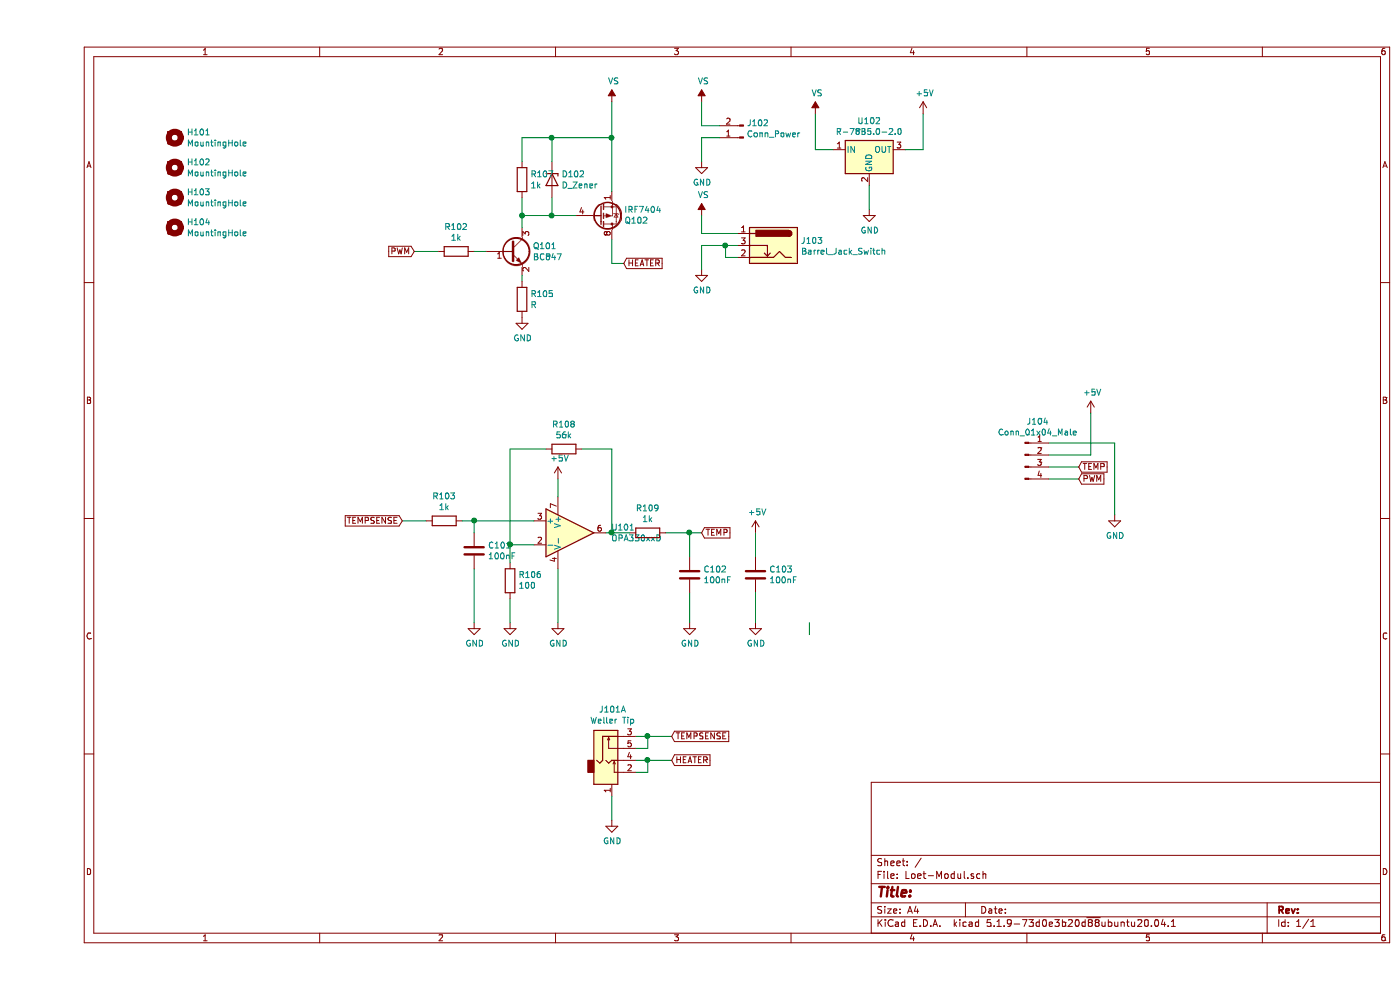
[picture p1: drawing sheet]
EESchema Schematic File Version 4
EELAYER 30 0
EELAYER END
$Descr A4 11693 8268
encoding utf-8
Sheet 1 1
Title ""
Date ""
Rev ""
Comp ""
Comment1 ""
Comment2 ""
Comment3 ""
Comment4 ""
$EndDescr
$Comp
L Connector:Conn_01x02_Male J102
U 1 1
P 5900 1150
F 0 "J102" H 5872 1032 50  0000 R CNN
F 1 "Conn_Power" H 5872 1123 50  0000 R CNN
F 2 "TerminalBlock:TerminalBlock_bornier-2_P5.08mm" H 5900 1150 50  0001 C CNN
F 3 "~" H 5900 1150 50  0001 C CNN
	1    5900 1150
	-1   0    0    1   
$EndComp
$Comp
L power:GND #PWR0112
U 1 1
P 5550 1350
F 0 "#PWR0112" H 5550 1100 50  0001 C CNN
F 1 "GND" H 5555 1177 50  0000 C CNN
F 2 "" H 5550 1350 50  0001 C CNN
F 3 "" H 5550 1350 50  0001 C CNN
	1    5550 1350
	1    0    0    -1  
$EndComp
$Comp
L power:VS #PWR0111
U 1 1
P 5550 850
F 0 "#PWR0111" H 5350 700 50  0001 C CNN
F 1 "VS" H 5565 1023 50  0000 C CNN
F 2 "" H 5550 850 50  0001 C CNN
F 3 "" H 5550 850 50  0001 C CNN
	1    5550 850 
	1    0    0    -1  
$EndComp
Wire Wire Line
	5700 1150 5550 1150
Wire Wire Line
	5550 1150 5550 1350
Wire Wire Line
	5700 1050 5550 1050
Wire Wire Line
	5550 1050 5550 850 
$Comp
L Device:R R102
U 1 1
P 3500 2100
F 0 "R102" V 3293 2100 50  0000 C CNN
F 1 "1k" V 3384 2100 50  0000 C CNN
F 2 "Resistor_SMD:R_0805_2012Metric" V 3430 2100 50  0001 C CNN
F 3 "~" H 3500 2100 50  0001 C CNN
	1    3500 2100
	0    1    1    0   
$EndComp
$Comp
L Device:R R107
U 1 1
P 4050 1500
F 0 "R107" H 4120 1546 50  0000 L CNN
F 1 "1k" H 4120 1455 50  0000 L CNN
F 2 "Resistor_SMD:R_0805_2012Metric" V 3980 1500 50  0001 C CNN
F 3 "~" H 4050 1500 50  0001 C CNN
	1    4050 1500
	1    0    0    -1  
$EndComp
Text GLabel 3150 2100 0    50   Input ~ 0
PWM
Wire Wire Line
	3150 2100 3350 2100
Wire Wire Line
	4050 1900 4050 1800
Wire Wire Line
	4300 1150 4800 1150
Connection ~ 4800 1150
Wire Wire Line
	4800 1150 4800 1600
$Comp
L power:GND #PWR0105
U 1 1
P 4050 2650
F 0 "#PWR0105" H 4050 2400 50  0001 C CNN
F 1 "GND" H 4055 2477 50  0000 C CNN
F 2 "" H 4050 2650 50  0001 C CNN
F 3 "" H 4050 2650 50  0001 C CNN
	1    4050 2650
	1    0    0    -1  
$EndComp
Wire Wire Line
	4050 1800 4300 1800
Wire Wire Line
	4300 1150 4300 1350
Wire Wire Line
	4300 1650 4300 1800
Connection ~ 4300 1800
Wire Wire Line
	4300 1800 4500 1800
$Comp
L Amplifier_Operational:OPA330xxD U101
U 1 1
P 4450 4450
F 0 "U101" H 4794 4496 50  0000 L CNN
F 1 "OPA330xxD" H 4794 4405 50  0000 L CNN
F 2 "Package_SO:SOIC-8_3.9x4.9mm_P1.27mm" H 4350 4250 50  0001 L CNN
F 3 "http://www.ti.com/lit/ds/symlink/opa330.pdf" H 4600 4600 50  0001 C CNN
	1    4450 4450
	1    0    0    -1  
$EndComp
$Comp
L Device:R R109
U 1 1
P 5100 4450
F 0 "R109" V 4893 4450 50  0000 C CNN
F 1 "1k" V 4984 4450 50  0000 C CNN
F 2 "Resistor_SMD:R_0805_2012Metric" V 5030 4450 50  0001 C CNN
F 3 "~" H 5100 4450 50  0001 C CNN
	1    5100 4450
	0    1    1    0   
$EndComp
$Comp
L Device:R R108
U 1 1
P 4400 3750
F 0 "R108" V 4193 3750 50  0000 C CNN
F 1 "56k" V 4284 3750 50  0000 C CNN
F 2 "Resistor_SMD:R_0805_2012Metric" V 4330 3750 50  0001 C CNN
F 3 "~" H 4400 3750 50  0001 C CNN
	1    4400 3750
	0    1    1    0   
$EndComp
$Comp
L Device:R R103
U 1 1
P 3400 4350
F 0 "R103" V 3193 4350 50  0000 C CNN
F 1 "1k" V 3284 4350 50  0000 C CNN
F 2 "Resistor_SMD:R_0805_2012Metric" V 3330 4350 50  0001 C CNN
F 3 "~" H 3400 4350 50  0001 C CNN
	1    3400 4350
	0    1    1    0   
$EndComp
$Comp
L Device:R R106
U 1 1
P 3950 4850
F 0 "R106" H 3880 4804 50  0000 R CNN
F 1 "100" H 3880 4895 50  0000 R CNN
F 2 "Resistor_SMD:R_0805_2012Metric" V 3880 4850 50  0001 C CNN
F 3 "~" H 3950 4850 50  0001 C CNN
	1    3950 4850
	-1   0    0    1   
$EndComp
$Comp
L Device:C C102
U 1 1
P 5450 4800
F 0 "C102" H 5565 4846 50  0000 L CNN
F 1 "100nF" H 5565 4755 50  0000 L CNN
F 2 "Capacitor_SMD:C_1206_3216Metric" H 5488 4650 50  0001 C CNN
F 3 "~" H 5450 4800 50  0001 C CNN
	1    5450 4800
	1    0    0    -1  
$EndComp
$Comp
L Device:C C101
U 1 1
P 3650 4600
F 0 "C101" H 3765 4646 50  0000 L CNN
F 1 "100nF" H 3765 4555 50  0000 L CNN
F 2 "Capacitor_SMD:C_1206_3216Metric" H 3688 4450 50  0001 C CNN
F 3 "~" H 3650 4600 50  0001 C CNN
	1    3650 4600
	1    0    0    -1  
$EndComp
$Comp
L Device:C C103
U 1 1
P 6000 4800
F 0 "C103" H 6115 4846 50  0000 L CNN
F 1 "100nF" H 6115 4755 50  0000 L CNN
F 2 "Capacitor_SMD:C_1206_3216Metric" H 6038 4650 50  0001 C CNN
F 3 "~" H 6000 4800 50  0001 C CNN
	1    6000 4800
	1    0    0    -1  
$EndComp
Text GLabel 5550 4450 2    50   Input ~ 0
TEMP
Wire Wire Line
	4750 4450 4800 4450
Connection ~ 5450 4450
Wire Wire Line
	5450 4450 5550 4450
Wire Wire Line
	5450 4450 5450 4650
Wire Wire Line
	5250 4450 5450 4450
Wire Wire Line
	4550 3750 4800 3750
Wire Wire Line
	4800 3750 4800 4450
Connection ~ 4800 4450
Wire Wire Line
	4800 4450 4950 4450
Wire Wire Line
	3550 4350 3650 4350
Wire Wire Line
	3650 4450 3650 4350
Connection ~ 3650 4350
Wire Wire Line
	3650 4350 4150 4350
Wire Wire Line
	4150 4550 3950 4550
Wire Wire Line
	3950 4550 3950 4700
Text GLabel 3050 4350 0    50   Input ~ 0
TEMPSENSE
Wire Wire Line
	3050 4350 3250 4350
$Comp
L power:GND #PWR0110
U 1 1
P 5450 5200
F 0 "#PWR0110" H 5450 4950 50  0001 C CNN
F 1 "GND" H 5455 5027 50  0000 C CNN
F 2 "" H 5450 5200 50  0001 C CNN
F 3 "" H 5450 5200 50  0001 C CNN
	1    5450 5200
	1    0    0    -1  
$EndComp
$Comp
L power:GND #PWR0114
U 1 1
P 6000 5200
F 0 "#PWR0114" H 6000 4950 50  0001 C CNN
F 1 "GND" H 6005 5027 50  0000 C CNN
F 2 "" H 6000 5200 50  0001 C CNN
F 3 "" H 6000 5200 50  0001 C CNN
	1    6000 5200
	1    0    0    -1  
$EndComp
$Comp
L power:GND #PWR0104
U 1 1
P 3950 5200
F 0 "#PWR0104" H 3950 4950 50  0001 C CNN
F 1 "GND" H 3955 5027 50  0000 C CNN
F 2 "" H 3950 5200 50  0001 C CNN
F 3 "" H 3950 5200 50  0001 C CNN
	1    3950 5200
	1    0    0    -1  
$EndComp
$Comp
L power:GND #PWR0103
U 1 1
P 3650 5200
F 0 "#PWR0103" H 3650 4950 50  0001 C CNN
F 1 "GND" H 3655 5027 50  0000 C CNN
F 2 "" H 3650 5200 50  0001 C CNN
F 3 "" H 3650 5200 50  0001 C CNN
	1    3650 5200
	1    0    0    -1  
$EndComp
Wire Wire Line
	6000 4450 6000 4650
Wire Wire Line
	6000 4950 6000 5200
Wire Wire Line
	5450 4950 5450 5200
Wire Wire Line
	3950 5000 3950 5200
Wire Wire Line
	3650 4750 3650 5200
Wire Wire Line
	4250 3750 3950 3750
Wire Wire Line
	3950 3750 3950 4550
Connection ~ 3950 4550
$Comp
L power:VS #PWR0108
U 1 1
P 4800 850
F 0 "#PWR0108" H 4600 700 50  0001 C CNN
F 1 "VS" H 4815 1023 50  0000 C CNN
F 2 "" H 4800 850 50  0001 C CNN
F 3 "" H 4800 850 50  0001 C CNN
	1    4800 850 
	1    0    0    -1  
$EndComp
Wire Wire Line
	4800 850  4800 1150
$Comp
L Regulator_Switching:R-78B5.0-2.0 U102
U 1 1
P 6950 1250
F 0 "U102" H 6950 1492 50  0000 C CNN
F 1 "R-78B5.0-2.0" H 6950 1401 50  0000 C CNN
F 2 "Converter_DCDC:Converter_DCDC_RECOM_R-78B-2.0_THT" H 7000 1000 50  0001 L CIN
F 3 "https://www.recom-power.com/pdf/Innoline/R-78Bxx-2.0.pdf" H 6950 1250 50  0001 C CNN
	1    6950 1250
	1    0    0    -1  
$EndComp
$Comp
L power:GND #PWR0116
U 1 1
P 6950 1750
F 0 "#PWR0116" H 6950 1500 50  0001 C CNN
F 1 "GND" H 6955 1577 50  0000 C CNN
F 2 "" H 6950 1750 50  0001 C CNN
F 3 "" H 6950 1750 50  0001 C CNN
	1    6950 1750
	1    0    0    -1  
$EndComp
$Comp
L power:VS #PWR0115
U 1 1
P 6500 950
F 0 "#PWR0115" H 6300 800 50  0001 C CNN
F 1 "VS" H 6515 1123 50  0000 C CNN
F 2 "" H 6500 950 50  0001 C CNN
F 3 "" H 6500 950 50  0001 C CNN
	1    6500 950 
	1    0    0    -1  
$EndComp
Wire Wire Line
	6500 950  6500 1250
Wire Wire Line
	6500 1250 6650 1250
Wire Wire Line
	6950 1550 6950 1750
$Comp
L power:GND #PWR0109
U 1 1
P 4800 6850
F 0 "#PWR0109" H 4800 6600 50  0001 C CNN
F 1 "GND" H 4805 6677 50  0000 C CNN
F 2 "" H 4800 6850 50  0001 C CNN
F 3 "" H 4800 6850 50  0001 C CNN
	1    4800 6850
	1    0    0    -1  
$EndComp
Text GLabel 5300 6150 2    50   Input ~ 0
TEMPSENSE
Text GLabel 4900 2200 2    50   Input ~ 0
HEATER
Wire Wire Line
	4800 2000 4800 2200
Wire Wire Line
	4800 2200 4900 2200
Text GLabel 5300 6350 2    50   Input ~ 0
HEATER
Wire Wire Line
	5000 6150 5100 6150
Wire Wire Line
	5000 6350 5100 6350
Wire Wire Line
	5000 6450 5100 6450
Wire Wire Line
	5100 6450 5100 6350
Connection ~ 5100 6350
Wire Wire Line
	5100 6350 5300 6350
Wire Wire Line
	5000 6250 5100 6250
Wire Wire Line
	5100 6250 5100 6150
Connection ~ 5100 6150
Wire Wire Line
	5100 6150 5300 6150
Wire Wire Line
	4800 6650 4800 6850
$Comp
L MyConnector:AudioJack2_Dual_Ground_Switch J101
U 1 1
P 4800 6350
F 0 "J101" H 4807 6775 50  0000 C CNN
F 1 "Weller Tip" H 4807 6684 50  0000 C CNN
F 2 "Maiskolben2:Tayda_3.5mm_stereo_TRS_jack_A-853" H 4750 6550 50  0001 C CNN
F 3 "" H 4750 6550 50  0001 C CNN
	1    4800 6350
	1    0    0    -1  
$EndComp
Wire Wire Line
	6450 5200 6450 5300
$Comp
L power:+5V #PWR0119
U 1 1
P 7400 950
F 0 "#PWR0119" H 7400 800 50  0001 C CNN
F 1 "+5V" H 7415 1123 50  0000 C CNN
F 2 "" H 7400 950 50  0001 C CNN
F 3 "" H 7400 950 50  0001 C CNN
	1    7400 950 
	1    0    0    -1  
$EndComp
Wire Wire Line
	7250 1250 7400 1250
Wire Wire Line
	7400 1250 7400 950 
$Comp
L power:GND #PWR0107
U 1 1
P 4350 5200
F 0 "#PWR0107" H 4350 4950 50  0001 C CNN
F 1 "GND" H 4355 5027 50  0000 C CNN
F 2 "" H 4350 5200 50  0001 C CNN
F 3 "" H 4350 5200 50  0001 C CNN
	1    4350 5200
	1    0    0    -1  
$EndComp
$Comp
L power:+5V #PWR0106
U 1 1
P 4350 4000
F 0 "#PWR0106" H 4350 3850 50  0001 C CNN
F 1 "+5V" H 4365 4173 50  0000 C CNN
F 2 "" H 4350 4000 50  0001 C CNN
F 3 "" H 4350 4000 50  0001 C CNN
	1    4350 4000
	1    0    0    -1  
$EndComp
Wire Wire Line
	4350 4000 4350 4150
Wire Wire Line
	4350 4750 4350 5200
$Comp
L Mechanical:MountingHole H101
U 1 1
P 1150 1150
F 0 "H101" H 1250 1196 50  0000 L CNN
F 1 "MountingHole" H 1250 1105 50  0000 L CNN
F 2 "MountingHole:MountingHole_3.2mm_M3_DIN965_Pad_TopBottom" H 1150 1150 50  0001 C CNN
F 3 "~" H 1150 1150 50  0001 C CNN
	1    1150 1150
	1    0    0    -1  
$EndComp
$Comp
L Mechanical:MountingHole H102
U 1 1
P 1150 1400
F 0 "H102" H 1250 1446 50  0000 L CNN
F 1 "MountingHole" H 1250 1355 50  0000 L CNN
F 2 "MountingHole:MountingHole_3.2mm_M3_DIN965_Pad_TopBottom" H 1150 1400 50  0001 C CNN
F 3 "~" H 1150 1400 50  0001 C CNN
	1    1150 1400
	1    0    0    -1  
$EndComp
$Comp
L Mechanical:MountingHole H103
U 1 1
P 1150 1650
F 0 "H103" H 1250 1696 50  0000 L CNN
F 1 "MountingHole" H 1250 1605 50  0000 L CNN
F 2 "MountingHole:MountingHole_3.2mm_M3_DIN965_Pad_TopBottom" H 1150 1650 50  0001 C CNN
F 3 "~" H 1150 1650 50  0001 C CNN
	1    1150 1650
	1    0    0    -1  
$EndComp
$Comp
L Mechanical:MountingHole H104
U 1 1
P 1150 1900
F 0 "H104" H 1250 1946 50  0000 L CNN
F 1 "MountingHole" H 1250 1855 50  0000 L CNN
F 2 "MountingHole:MountingHole_3.2mm_M3_DIN965_Pad_TopBottom" H 1150 1900 50  0001 C CNN
F 3 "~" H 1150 1900 50  0001 C CNN
	1    1150 1900
	1    0    0    -1  
$EndComp
Wire Wire Line
	4300 1150 4050 1150
Wire Wire Line
	4050 1150 4050 1350
Connection ~ 4300 1150
Wire Wire Line
	4050 1800 4050 1650
Connection ~ 4050 1800
$Comp
L Device:D_Zener D102
U 1 1
P 4300 1500
F 0 "D102" V 4254 1580 50  0000 L CNN
F 1 "D_Zener" V 4345 1580 50  0000 L CNN
F 2 "Diode_SMD:D_SOD-123" H 4300 1500 50  0001 C CNN
F 3 "~" H 4300 1500 50  0001 C CNN
	1    4300 1500
	0    1    1    0   
$EndComp
$Comp
L Device:R R105
U 1 1
P 4050 2500
F 0 "R105" H 4120 2546 50  0000 L CNN
F 1 "R" H 4120 2455 50  0000 L CNN
F 2 "Resistor_SMD:R_0805_2012Metric" V 3980 2500 50  0001 C CNN
F 3 "~" H 4050 2500 50  0001 C CNN
	1    4050 2500
	1    0    0    -1  
$EndComp
Wire Wire Line
	4050 2300 4050 2350
Wire Wire Line
	3650 2100 3750 2100
$Comp
L Transistor_FET:IRF7404 Q102
U 1 1
P 4700 1800
F 0 "Q102" H 4905 1846 50  0000 L CNN
F 1 "IRF7404" H 4905 1755 50  0000 L CNN
F 2 "Package_SO:SOIC-8_3.9x4.9mm_P1.27mm" H 4900 1725 50  0001 L CIN
F 3 "http://www.infineon.com/dgdl/irf7404.pdf?fileId=5546d462533600a4015355fa2b5b1b9e" V 4700 1800 50  0001 L CNN
	1    4700 1800
	1    0    0    1   
$EndComp
$Comp
L Transistor_BJT:BC847 Q101
U 1 1
P 3950 2100
F 0 "Q101" H 4141 2146 50  0000 L CNN
F 1 "BC847" H 4141 2055 50  0000 L CNN
F 2 "Package_TO_SOT_SMD:SOT-23" H 4150 2025 50  0001 L CIN
F 3 "http://www.infineon.com/dgdl/Infineon-BC847SERIES_BC848SERIES_BC849SERIES_BC850SERIES-DS-v01_01-en.pdf?fileId=db3a304314dca389011541d4630a1657" H 3950 2100 50  0001 L CNN
	1    3950 2100
	1    0    0    -1  
$EndComp
$Comp
L Connector:Barrel_Jack_Switch J103
U 1 1
P 6150 2050
F 0 "J103" H 5920 2092 50  0000 R CNN
F 1 "Barrel_Jack_Switch" H 5920 2001 50  0000 R CNN
F 2 "Connector_BarrelJack:BarrelJack_Horizontal" H 6200 2010 50  0001 C CNN
F 3 "~" H 6200 2010 50  0001 C CNN
	1    6150 2050
	-1   0    0    -1  
$EndComp
$Comp
L power:GND #PWR0126
U 1 1
P 5550 2250
F 0 "#PWR0126" H 5550 2000 50  0001 C CNN
F 1 "GND" H 5555 2077 50  0000 C CNN
F 2 "" H 5550 2250 50  0001 C CNN
F 3 "" H 5550 2250 50  0001 C CNN
	1    5550 2250
	1    0    0    -1  
$EndComp
$Comp
L power:VS #PWR0127
U 1 1
P 5550 1800
F 0 "#PWR0127" H 5350 1650 50  0001 C CNN
F 1 "VS" H 5565 1973 50  0000 C CNN
F 2 "" H 5550 1800 50  0001 C CNN
F 3 "" H 5550 1800 50  0001 C CNN
	1    5550 1800
	1    0    0    -1  
$EndComp
Wire Wire Line
	5550 1800 5550 1950
Wire Wire Line
	5550 1950 5850 1950
Wire Wire Line
	5850 2050 5750 2050
Wire Wire Line
	5550 2050 5550 2250
Wire Wire Line
	5850 2150 5750 2150
Wire Wire Line
	5750 2150 5750 2050
Connection ~ 5750 2050
Wire Wire Line
	5750 2050 5550 2050
$Comp
L Connector:Conn_01x04_Male J104
U 1 1
P 8250 3800
F 0 "J104" H 8358 4081 50  0000 C CNN
F 1 "Conn_01x04_Male" H 8358 3990 50  0000 C CNN
F 2 "Connector_PinHeader_2.54mm:PinHeader_1x04_P2.54mm_Vertical" H 8250 3800 50  0001 C CNN
F 3 "~" H 8250 3800 50  0001 C CNN
	1    8250 3800
	1    0    0    -1  
$EndComp
$Comp
L power:GND #PWR0101
U 1 1
P 9000 4300
F 0 "#PWR0101" H 9000 4050 50  0001 C CNN
F 1 "GND" H 9005 4127 50  0000 C CNN
F 2 "" H 9000 4300 50  0001 C CNN
F 3 "" H 9000 4300 50  0001 C CNN
	1    9000 4300
	1    0    0    -1  
$EndComp
$Comp
L power:+5V #PWR0102
U 1 1
P 8800 3450
F 0 "#PWR0102" H 8800 3300 50  0001 C CNN
F 1 "+5V" H 8815 3623 50  0000 C CNN
F 2 "" H 8800 3450 50  0001 C CNN
F 3 "" H 8800 3450 50  0001 C CNN
	1    8800 3450
	1    0    0    -1  
$EndComp
Text GLabel 8700 4000 2    50   Input ~ 0
PWM
Text GLabel 8700 3900 2    50   Input ~ 0
TEMP
Wire Wire Line
	8450 3700 9000 3700
Wire Wire Line
	9000 3700 9000 4300
Wire Wire Line
	8450 3900 8700 3900
Wire Wire Line
	8450 4000 8700 4000
Wire Wire Line
	8450 3800 8800 3800
Wire Wire Line
	8800 3800 8800 3450
$Comp
L power:+5V #PWR?
U 1 1
P 6000 4450
F 0 "#PWR?" H 6000 4300 50  0001 C CNN
F 1 "+5V" H 6015 4623 50  0000 C CNN
F 2 "" H 6000 4450 50  0001 C CNN
F 3 "" H 6000 4450 50  0001 C CNN
	1    6000 4450
	1    0    0    -1  
$EndComp
$EndSCHEMATC
